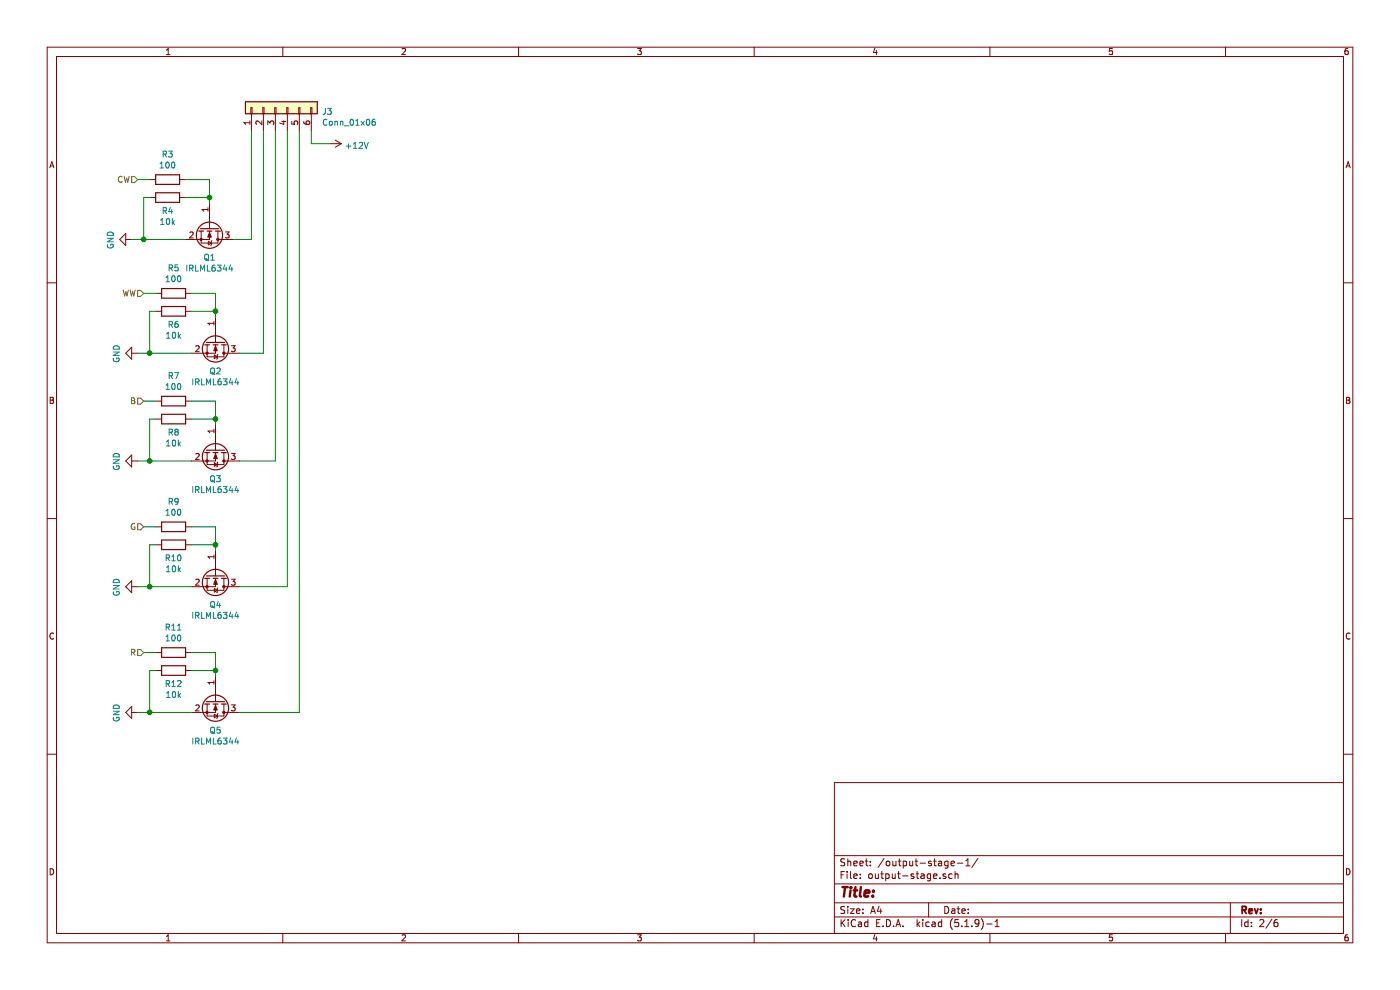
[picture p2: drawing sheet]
EESchema Schematic File Version 4
EELAYER 30 0
EELAYER END
$Descr A4 11693 8268
encoding utf-8
Sheet 3 6
Title ""
Date ""
Rev ""
Comp ""
Comment1 ""
Comment2 ""
Comment3 ""
Comment4 ""
$EndDescr
$Comp
L Transistor_FET:2N7002E Q10
U 1 1
P 1800 2850
AR Path="/61312E00" Ref="Q10"  Part="1" 
AR Path="/60894BE4/61312E00" Ref="Q?"  Part="1" 
AR Path="/608CFD7B/61312E00" Ref="Q?"  Part="1" 
AR Path="/608D468A/61312E00" Ref="Q?"  Part="1" 
AR Path="/608D6DB1/61312E00" Ref="Q?"  Part="1" 
AR Path="/608D9590/61312E00" Ref="Q?"  Part="1" 
AR Path="/608DBBD7/61312E00" Ref="Q?"  Part="1" 
AR Path="/6095E91B/61312E00" Ref="Q?"  Part="1" 
AR Path="/6095E924/61312E00" Ref="Q?"  Part="1" 
AR Path="/6095E92D/61312E00" Ref="Q?"  Part="1" 
AR Path="/60FD7386/61312E00" Ref="Q?"  Part="1" 
AR Path="/60EB96F1/61312E00" Ref="Q?"  Part="1" 
AR Path="/60D238F2/61312E00" Ref="Q2"  Part="1" 
AR Path="/60DB48F4/61312E00" Ref="Q7"  Part="1" 
AR Path="/60DB49B1/61312E00" Ref="Q12"  Part="1" 
AR Path="/60DB4A85/61312E00" Ref="Q17"  Part="1" 
AR Path="/60DB4B47/61312E00" Ref="Q22"  Part="1" 
F 0 "Q22" V 2049 2850 50  0000 C CNN
F 1 "IRLML6344" V 2140 2850 50  0000 C CNN
F 2 "Package_TO_SOT_SMD:SOT-23" H 2000 2775 50  0001 L CIN
F 3 "http://www.diodes.com/assets/Datasheets/ds30376.pdf" H 1800 2850 50  0001 L CNN
F 4 "C53550" H 1800 2850 50  0001 C CNN "LCSC"
	1    1800 2850
	0    1    1    0   
$EndComp
$Comp
L Device:R R26
U 1 1
P 1450 2600
AR Path="/61312E06" Ref="R26"  Part="1" 
AR Path="/60894BE4/61312E06" Ref="R?"  Part="1" 
AR Path="/608CFD7B/61312E06" Ref="R?"  Part="1" 
AR Path="/608D468A/61312E06" Ref="R?"  Part="1" 
AR Path="/608D6DB1/61312E06" Ref="R?"  Part="1" 
AR Path="/608D9590/61312E06" Ref="R?"  Part="1" 
AR Path="/608DBBD7/61312E06" Ref="R?"  Part="1" 
AR Path="/6095E91B/61312E06" Ref="R?"  Part="1" 
AR Path="/6095E924/61312E06" Ref="R?"  Part="1" 
AR Path="/6095E92D/61312E06" Ref="R?"  Part="1" 
AR Path="/60FD7386/61312E06" Ref="R?"  Part="1" 
AR Path="/60EB96F1/61312E06" Ref="R?"  Part="1" 
AR Path="/60D238F2/61312E06" Ref="R6"  Part="1" 
AR Path="/60DB48F4/61312E06" Ref="R16"  Part="1" 
AR Path="/60DB49B1/61312E06" Ref="R26"  Part="1" 
AR Path="/60DB4A85/61312E06" Ref="R36"  Part="1" 
AR Path="/60DB4B47/61312E06" Ref="R46"  Part="1" 
F 0 "R46" V 1335 2600 50  0000 C CNN
F 1 "10k" V 1244 2600 50  0000 C CNN
F 2 "Resistors_SMD:R_0603" V 1380 2600 50  0001 C CNN
F 3 "~" H 1450 2600 50  0001 C CNN
	1    1450 2600
	0    -1   -1   0   
$EndComp
$Comp
L Device:R R25
U 1 1
P 1450 2450
AR Path="/61312E0C" Ref="R25"  Part="1" 
AR Path="/60894BE4/61312E0C" Ref="R?"  Part="1" 
AR Path="/608CFD7B/61312E0C" Ref="R?"  Part="1" 
AR Path="/608D468A/61312E0C" Ref="R?"  Part="1" 
AR Path="/608D6DB1/61312E0C" Ref="R?"  Part="1" 
AR Path="/608D9590/61312E0C" Ref="R?"  Part="1" 
AR Path="/608DBBD7/61312E0C" Ref="R?"  Part="1" 
AR Path="/6095E91B/61312E0C" Ref="R?"  Part="1" 
AR Path="/6095E924/61312E0C" Ref="R?"  Part="1" 
AR Path="/6095E92D/61312E0C" Ref="R?"  Part="1" 
AR Path="/60FD7386/61312E0C" Ref="R?"  Part="1" 
AR Path="/60EB96F1/61312E0C" Ref="R?"  Part="1" 
AR Path="/60D238F2/61312E0C" Ref="R5"  Part="1" 
AR Path="/60DB48F4/61312E0C" Ref="R15"  Part="1" 
AR Path="/60DB49B1/61312E0C" Ref="R25"  Part="1" 
AR Path="/60DB4A85/61312E0C" Ref="R35"  Part="1" 
AR Path="/60DB4B47/61312E0C" Ref="R45"  Part="1" 
F 0 "R45" V 1657 2450 50  0000 C CNN
F 1 "100" V 1566 2450 50  0000 C CNN
F 2 "Resistors_SMD:R_0603" V 1380 2450 50  0001 C CNN
F 3 "~" H 1450 2450 50  0001 C CNN
	1    1450 2450
	0    -1   -1   0   
$EndComp
Wire Wire Line
	1300 2600 1250 2600
Wire Wire Line
	1250 2600 1250 2950
Connection ~ 1250 2950
Wire Wire Line
	1250 2950 1150 2950
Wire Wire Line
	1600 2600 1800 2600
Wire Wire Line
	1800 2600 1800 2650
Wire Wire Line
	1800 2600 1800 2450
Wire Wire Line
	1800 2450 1600 2450
Connection ~ 1800 2600
Wire Wire Line
	1300 2450 1200 2450
$Comp
L power:GND #PWR?
U 1 1
P 1150 2950
AR Path="/60E314D1/61312E1C" Ref="#PWR?"  Part="1" 
AR Path="/61312E1C" Ref="#PWR0188"  Part="1" 
AR Path="/60EB96F1/61312E1C" Ref="#PWR?"  Part="1" 
AR Path="/60D238F2/61312E1C" Ref="#PWR0150"  Part="1" 
AR Path="/60DB48F4/61312E1C" Ref="#PWR0156"  Part="1" 
AR Path="/60DB49B1/61312E1C" Ref="#PWR0162"  Part="1" 
AR Path="/60DB4A85/61312E1C" Ref="#PWR0168"  Part="1" 
AR Path="/60DB4B47/61312E1C" Ref="#PWR0174"  Part="1" 
F 0 "#PWR0174" H 1150 2700 50  0001 C CNN
F 1 "GND" H 1155 2777 50  0000 C CNN
F 2 "" H 1150 2950 50  0001 C CNN
F 3 "" H 1150 2950 50  0001 C CNN
	1    1150 2950
	0    1    1    0   
$EndComp
Wire Wire Line
	1250 2950 1600 2950
$Comp
L Transistor_FET:2N7002E Q11
U 1 1
P 1800 3750
AR Path="/61350224" Ref="Q11"  Part="1" 
AR Path="/60894BE4/61350224" Ref="Q?"  Part="1" 
AR Path="/608CFD7B/61350224" Ref="Q?"  Part="1" 
AR Path="/608D468A/61350224" Ref="Q?"  Part="1" 
AR Path="/608D6DB1/61350224" Ref="Q?"  Part="1" 
AR Path="/608D9590/61350224" Ref="Q?"  Part="1" 
AR Path="/608DBBD7/61350224" Ref="Q?"  Part="1" 
AR Path="/6095E91B/61350224" Ref="Q?"  Part="1" 
AR Path="/6095E924/61350224" Ref="Q?"  Part="1" 
AR Path="/6095E92D/61350224" Ref="Q?"  Part="1" 
AR Path="/60FD7386/61350224" Ref="Q?"  Part="1" 
AR Path="/60EB96F1/61350224" Ref="Q?"  Part="1" 
AR Path="/60D238F2/61350224" Ref="Q3"  Part="1" 
AR Path="/60DB48F4/61350224" Ref="Q8"  Part="1" 
AR Path="/60DB49B1/61350224" Ref="Q13"  Part="1" 
AR Path="/60DB4A85/61350224" Ref="Q18"  Part="1" 
AR Path="/60DB4B47/61350224" Ref="Q23"  Part="1" 
F 0 "Q23" V 2049 3750 50  0000 C CNN
F 1 "IRLML6344" V 2140 3750 50  0000 C CNN
F 2 "Package_TO_SOT_SMD:SOT-23" H 2000 3675 50  0001 L CIN
F 3 "http://www.diodes.com/assets/Datasheets/ds30376.pdf" H 1800 3750 50  0001 L CNN
F 4 "C53550" H 1800 3750 50  0001 C CNN "LCSC"
	1    1800 3750
	0    1    1    0   
$EndComp
$Comp
L Device:R R28
U 1 1
P 1450 3500
AR Path="/6135022A" Ref="R28"  Part="1" 
AR Path="/60894BE4/6135022A" Ref="R?"  Part="1" 
AR Path="/608CFD7B/6135022A" Ref="R?"  Part="1" 
AR Path="/608D468A/6135022A" Ref="R?"  Part="1" 
AR Path="/608D6DB1/6135022A" Ref="R?"  Part="1" 
AR Path="/608D9590/6135022A" Ref="R?"  Part="1" 
AR Path="/608DBBD7/6135022A" Ref="R?"  Part="1" 
AR Path="/6095E91B/6135022A" Ref="R?"  Part="1" 
AR Path="/6095E924/6135022A" Ref="R?"  Part="1" 
AR Path="/6095E92D/6135022A" Ref="R?"  Part="1" 
AR Path="/60FD7386/6135022A" Ref="R?"  Part="1" 
AR Path="/60EB96F1/6135022A" Ref="R?"  Part="1" 
AR Path="/60D238F2/6135022A" Ref="R8"  Part="1" 
AR Path="/60DB48F4/6135022A" Ref="R18"  Part="1" 
AR Path="/60DB49B1/6135022A" Ref="R28"  Part="1" 
AR Path="/60DB4A85/6135022A" Ref="R38"  Part="1" 
AR Path="/60DB4B47/6135022A" Ref="R48"  Part="1" 
F 0 "R48" V 1335 3500 50  0000 C CNN
F 1 "10k" V 1244 3500 50  0000 C CNN
F 2 "Resistors_SMD:R_0603" V 1380 3500 50  0001 C CNN
F 3 "~" H 1450 3500 50  0001 C CNN
	1    1450 3500
	0    -1   -1   0   
$EndComp
$Comp
L Device:R R27
U 1 1
P 1450 3350
AR Path="/61350230" Ref="R27"  Part="1" 
AR Path="/60894BE4/61350230" Ref="R?"  Part="1" 
AR Path="/608CFD7B/61350230" Ref="R?"  Part="1" 
AR Path="/608D468A/61350230" Ref="R?"  Part="1" 
AR Path="/608D6DB1/61350230" Ref="R?"  Part="1" 
AR Path="/608D9590/61350230" Ref="R?"  Part="1" 
AR Path="/608DBBD7/61350230" Ref="R?"  Part="1" 
AR Path="/6095E91B/61350230" Ref="R?"  Part="1" 
AR Path="/6095E924/61350230" Ref="R?"  Part="1" 
AR Path="/6095E92D/61350230" Ref="R?"  Part="1" 
AR Path="/60FD7386/61350230" Ref="R?"  Part="1" 
AR Path="/60EB96F1/61350230" Ref="R?"  Part="1" 
AR Path="/60D238F2/61350230" Ref="R7"  Part="1" 
AR Path="/60DB48F4/61350230" Ref="R17"  Part="1" 
AR Path="/60DB49B1/61350230" Ref="R27"  Part="1" 
AR Path="/60DB4A85/61350230" Ref="R37"  Part="1" 
AR Path="/60DB4B47/61350230" Ref="R47"  Part="1" 
F 0 "R47" V 1657 3350 50  0000 C CNN
F 1 "100" V 1566 3350 50  0000 C CNN
F 2 "Resistors_SMD:R_0603" V 1380 3350 50  0001 C CNN
F 3 "~" H 1450 3350 50  0001 C CNN
	1    1450 3350
	0    -1   -1   0   
$EndComp
Wire Wire Line
	1300 3500 1250 3500
Wire Wire Line
	1250 3500 1250 3850
Connection ~ 1250 3850
Wire Wire Line
	1250 3850 1150 3850
Wire Wire Line
	1600 3500 1800 3500
Wire Wire Line
	1800 3500 1800 3550
Wire Wire Line
	1800 3500 1800 3350
Wire Wire Line
	1800 3350 1600 3350
Connection ~ 1800 3500
Wire Wire Line
	1300 3350 1200 3350
$Comp
L power:GND #PWR?
U 1 1
P 1150 3850
AR Path="/60E314D1/61350240" Ref="#PWR?"  Part="1" 
AR Path="/61350240" Ref="#PWR0189"  Part="1" 
AR Path="/60EB96F1/61350240" Ref="#PWR?"  Part="1" 
AR Path="/60D238F2/61350240" Ref="#PWR0151"  Part="1" 
AR Path="/60DB48F4/61350240" Ref="#PWR0157"  Part="1" 
AR Path="/60DB49B1/61350240" Ref="#PWR0163"  Part="1" 
AR Path="/60DB4A85/61350240" Ref="#PWR0169"  Part="1" 
AR Path="/60DB4B47/61350240" Ref="#PWR0175"  Part="1" 
F 0 "#PWR0175" H 1150 3600 50  0001 C CNN
F 1 "GND" H 1155 3677 50  0000 C CNN
F 2 "" H 1150 3850 50  0001 C CNN
F 3 "" H 1150 3850 50  0001 C CNN
	1    1150 3850
	0    1    1    0   
$EndComp
Wire Wire Line
	1250 3850 1600 3850
Wire Wire Line
	1200 2000 1550 2000
$Comp
L power:GND #PWR?
U 1 1
P 1100 2000
AR Path="/60E314D1/6129B5A0" Ref="#PWR?"  Part="1" 
AR Path="/6129B5A0" Ref="#PWR0205"  Part="1" 
AR Path="/60EB96F1/6129B5A0" Ref="#PWR?"  Part="1" 
AR Path="/60D238F2/6129B5A0" Ref="#PWR0152"  Part="1" 
AR Path="/60DB48F4/6129B5A0" Ref="#PWR0158"  Part="1" 
AR Path="/60DB49B1/6129B5A0" Ref="#PWR0164"  Part="1" 
AR Path="/60DB4A85/6129B5A0" Ref="#PWR0170"  Part="1" 
AR Path="/60DB4B47/6129B5A0" Ref="#PWR0176"  Part="1" 
F 0 "#PWR0176" H 1100 1750 50  0001 C CNN
F 1 "GND" H 1105 1827 50  0000 C CNN
F 2 "" H 1100 2000 50  0001 C CNN
F 3 "" H 1100 2000 50  0001 C CNN
	1    1100 2000
	0    1    1    0   
$EndComp
Wire Wire Line
	1250 1500 1150 1500
Connection ~ 1750 1650
Wire Wire Line
	1750 1500 1550 1500
Wire Wire Line
	1750 1650 1750 1500
Wire Wire Line
	1750 1650 1750 1700
Wire Wire Line
	1550 1650 1750 1650
Wire Wire Line
	1200 2000 1100 2000
Connection ~ 1200 2000
Wire Wire Line
	1200 1650 1200 2000
Wire Wire Line
	1250 1650 1200 1650
$Comp
L Device:R R23
U 1 1
P 1400 1500
AR Path="/6129B58F" Ref="R23"  Part="1" 
AR Path="/60894BE4/6129B58F" Ref="R?"  Part="1" 
AR Path="/608CFD7B/6129B58F" Ref="R?"  Part="1" 
AR Path="/608D468A/6129B58F" Ref="R?"  Part="1" 
AR Path="/608D6DB1/6129B58F" Ref="R?"  Part="1" 
AR Path="/608D9590/6129B58F" Ref="R?"  Part="1" 
AR Path="/608DBBD7/6129B58F" Ref="R?"  Part="1" 
AR Path="/6095E91B/6129B58F" Ref="R?"  Part="1" 
AR Path="/6095E924/6129B58F" Ref="R?"  Part="1" 
AR Path="/6095E92D/6129B58F" Ref="R?"  Part="1" 
AR Path="/60FD7386/6129B58F" Ref="R?"  Part="1" 
AR Path="/60EB96F1/6129B58F" Ref="R?"  Part="1" 
AR Path="/60D238F2/6129B58F" Ref="R3"  Part="1" 
AR Path="/60DB48F4/6129B58F" Ref="R13"  Part="1" 
AR Path="/60DB49B1/6129B58F" Ref="R23"  Part="1" 
AR Path="/60DB4A85/6129B58F" Ref="R33"  Part="1" 
AR Path="/60DB4B47/6129B58F" Ref="R43"  Part="1" 
F 0 "R43" V 1607 1500 50  0000 C CNN
F 1 "100" V 1516 1500 50  0000 C CNN
F 2 "Resistors_SMD:R_0603" V 1330 1500 50  0001 C CNN
F 3 "~" H 1400 1500 50  0001 C CNN
	1    1400 1500
	0    -1   -1   0   
$EndComp
$Comp
L Device:R R24
U 1 1
P 1400 1650
AR Path="/6129B589" Ref="R24"  Part="1" 
AR Path="/60894BE4/6129B589" Ref="R?"  Part="1" 
AR Path="/608CFD7B/6129B589" Ref="R?"  Part="1" 
AR Path="/608D468A/6129B589" Ref="R?"  Part="1" 
AR Path="/608D6DB1/6129B589" Ref="R?"  Part="1" 
AR Path="/608D9590/6129B589" Ref="R?"  Part="1" 
AR Path="/608DBBD7/6129B589" Ref="R?"  Part="1" 
AR Path="/6095E91B/6129B589" Ref="R?"  Part="1" 
AR Path="/6095E924/6129B589" Ref="R?"  Part="1" 
AR Path="/6095E92D/6129B589" Ref="R?"  Part="1" 
AR Path="/60FD7386/6129B589" Ref="R?"  Part="1" 
AR Path="/60EB96F1/6129B589" Ref="R?"  Part="1" 
AR Path="/60D238F2/6129B589" Ref="R4"  Part="1" 
AR Path="/60DB48F4/6129B589" Ref="R14"  Part="1" 
AR Path="/60DB49B1/6129B589" Ref="R24"  Part="1" 
AR Path="/60DB4A85/6129B589" Ref="R34"  Part="1" 
AR Path="/60DB4B47/6129B589" Ref="R44"  Part="1" 
F 0 "R44" V 1285 1650 50  0000 C CNN
F 1 "10k" V 1194 1650 50  0000 C CNN
F 2 "Resistors_SMD:R_0603" V 1330 1650 50  0001 C CNN
F 3 "~" H 1400 1650 50  0001 C CNN
	1    1400 1650
	0    -1   -1   0   
$EndComp
$Comp
L Transistor_FET:2N7002E Q9
U 1 1
P 1750 1900
AR Path="/6129B583" Ref="Q9"  Part="1" 
AR Path="/60894BE4/6129B583" Ref="Q?"  Part="1" 
AR Path="/608CFD7B/6129B583" Ref="Q?"  Part="1" 
AR Path="/608D468A/6129B583" Ref="Q?"  Part="1" 
AR Path="/608D6DB1/6129B583" Ref="Q?"  Part="1" 
AR Path="/608D9590/6129B583" Ref="Q?"  Part="1" 
AR Path="/608DBBD7/6129B583" Ref="Q?"  Part="1" 
AR Path="/6095E91B/6129B583" Ref="Q?"  Part="1" 
AR Path="/6095E924/6129B583" Ref="Q?"  Part="1" 
AR Path="/6095E92D/6129B583" Ref="Q?"  Part="1" 
AR Path="/60FD7386/6129B583" Ref="Q?"  Part="1" 
AR Path="/60EB96F1/6129B583" Ref="Q?"  Part="1" 
AR Path="/60D238F2/6129B583" Ref="Q1"  Part="1" 
AR Path="/60DB48F4/6129B583" Ref="Q6"  Part="1" 
AR Path="/60DB49B1/6129B583" Ref="Q11"  Part="1" 
AR Path="/60DB4A85/6129B583" Ref="Q16"  Part="1" 
AR Path="/60DB4B47/6129B583" Ref="Q21"  Part="1" 
F 0 "Q21" V 1999 1900 50  0000 C CNN
F 1 "IRLML6344" V 2090 1900 50  0000 C CNN
F 2 "Package_TO_SOT_SMD:SOT-23" H 1950 1825 50  0001 L CIN
F 3 "http://www.diodes.com/assets/Datasheets/ds30376.pdf" H 1750 1900 50  0001 L CNN
F 4 "C53550" H 1750 1900 50  0001 C CNN "LCSC"
	1    1750 1900
	0    1    1    0   
$EndComp
Wire Wire Line
	2100 1100 2100 2000
Wire Wire Line
	2100 2000 1950 2000
Wire Wire Line
	2200 1100 2200 2950
Wire Wire Line
	2200 2950 2000 2950
Wire Wire Line
	2300 1100 2300 3850
Wire Wire Line
	2300 3850 2000 3850
$Comp
L power:+12V #PWR0153
U 1 1
P 2750 1200
AR Path="/60D238F2/60D942EC" Ref="#PWR0153"  Part="1" 
AR Path="/60DB48F4/60D942EC" Ref="#PWR0159"  Part="1" 
AR Path="/60DB49B1/60D942EC" Ref="#PWR0165"  Part="1" 
AR Path="/60DB4A85/60D942EC" Ref="#PWR0171"  Part="1" 
AR Path="/60DB4B47/60D942EC" Ref="#PWR0177"  Part="1" 
F 0 "#PWR0177" H 2750 1050 50  0001 C CNN
F 1 "+12V" V 2765 1328 50  0000 L CNN
F 2 "" H 2750 1200 50  0001 C CNN
F 3 "" H 2750 1200 50  0001 C CNN
	1    2750 1200
	0    1    1    0   
$EndComp
$Comp
L Transistor_FET:2N7002E Q?
U 1 1
P 1800 4800
AR Path="/60D9A361" Ref="Q?"  Part="1" 
AR Path="/60894BE4/60D9A361" Ref="Q?"  Part="1" 
AR Path="/608CFD7B/60D9A361" Ref="Q?"  Part="1" 
AR Path="/608D468A/60D9A361" Ref="Q?"  Part="1" 
AR Path="/608D6DB1/60D9A361" Ref="Q?"  Part="1" 
AR Path="/608D9590/60D9A361" Ref="Q?"  Part="1" 
AR Path="/608DBBD7/60D9A361" Ref="Q?"  Part="1" 
AR Path="/6095E91B/60D9A361" Ref="Q?"  Part="1" 
AR Path="/6095E924/60D9A361" Ref="Q?"  Part="1" 
AR Path="/6095E92D/60D9A361" Ref="Q?"  Part="1" 
AR Path="/60FD7386/60D9A361" Ref="Q?"  Part="1" 
AR Path="/60EB96F1/60D9A361" Ref="Q?"  Part="1" 
AR Path="/60D238F2/60D9A361" Ref="Q4"  Part="1" 
AR Path="/60DB48F4/60D9A361" Ref="Q9"  Part="1" 
AR Path="/60DB49B1/60D9A361" Ref="Q14"  Part="1" 
AR Path="/60DB4A85/60D9A361" Ref="Q19"  Part="1" 
AR Path="/60DB4B47/60D9A361" Ref="Q24"  Part="1" 
F 0 "Q24" V 2049 4800 50  0000 C CNN
F 1 "IRLML6344" V 2140 4800 50  0000 C CNN
F 2 "Package_TO_SOT_SMD:SOT-23" H 2000 4725 50  0001 L CIN
F 3 "http://www.diodes.com/assets/Datasheets/ds30376.pdf" H 1800 4800 50  0001 L CNN
F 4 "C53550" H 1800 4800 50  0001 C CNN "LCSC"
	1    1800 4800
	0    1    1    0   
$EndComp
$Comp
L Device:R R?
U 1 1
P 1450 4550
AR Path="/60D9A367" Ref="R?"  Part="1" 
AR Path="/60894BE4/60D9A367" Ref="R?"  Part="1" 
AR Path="/608CFD7B/60D9A367" Ref="R?"  Part="1" 
AR Path="/608D468A/60D9A367" Ref="R?"  Part="1" 
AR Path="/608D6DB1/60D9A367" Ref="R?"  Part="1" 
AR Path="/608D9590/60D9A367" Ref="R?"  Part="1" 
AR Path="/608DBBD7/60D9A367" Ref="R?"  Part="1" 
AR Path="/6095E91B/60D9A367" Ref="R?"  Part="1" 
AR Path="/6095E924/60D9A367" Ref="R?"  Part="1" 
AR Path="/6095E92D/60D9A367" Ref="R?"  Part="1" 
AR Path="/60FD7386/60D9A367" Ref="R?"  Part="1" 
AR Path="/60EB96F1/60D9A367" Ref="R?"  Part="1" 
AR Path="/60D238F2/60D9A367" Ref="R10"  Part="1" 
AR Path="/60DB48F4/60D9A367" Ref="R20"  Part="1" 
AR Path="/60DB49B1/60D9A367" Ref="R30"  Part="1" 
AR Path="/60DB4A85/60D9A367" Ref="R40"  Part="1" 
AR Path="/60DB4B47/60D9A367" Ref="R50"  Part="1" 
F 0 "R50" V 1335 4550 50  0000 C CNN
F 1 "10k" V 1244 4550 50  0000 C CNN
F 2 "Resistors_SMD:R_0603" V 1380 4550 50  0001 C CNN
F 3 "~" H 1450 4550 50  0001 C CNN
	1    1450 4550
	0    -1   -1   0   
$EndComp
$Comp
L Device:R R?
U 1 1
P 1450 4400
AR Path="/60D9A36D" Ref="R?"  Part="1" 
AR Path="/60894BE4/60D9A36D" Ref="R?"  Part="1" 
AR Path="/608CFD7B/60D9A36D" Ref="R?"  Part="1" 
AR Path="/608D468A/60D9A36D" Ref="R?"  Part="1" 
AR Path="/608D6DB1/60D9A36D" Ref="R?"  Part="1" 
AR Path="/608D9590/60D9A36D" Ref="R?"  Part="1" 
AR Path="/608DBBD7/60D9A36D" Ref="R?"  Part="1" 
AR Path="/6095E91B/60D9A36D" Ref="R?"  Part="1" 
AR Path="/6095E924/60D9A36D" Ref="R?"  Part="1" 
AR Path="/6095E92D/60D9A36D" Ref="R?"  Part="1" 
AR Path="/60FD7386/60D9A36D" Ref="R?"  Part="1" 
AR Path="/60EB96F1/60D9A36D" Ref="R?"  Part="1" 
AR Path="/60D238F2/60D9A36D" Ref="R9"  Part="1" 
AR Path="/60DB48F4/60D9A36D" Ref="R19"  Part="1" 
AR Path="/60DB49B1/60D9A36D" Ref="R29"  Part="1" 
AR Path="/60DB4A85/60D9A36D" Ref="R39"  Part="1" 
AR Path="/60DB4B47/60D9A36D" Ref="R49"  Part="1" 
F 0 "R49" V 1657 4400 50  0000 C CNN
F 1 "100" V 1566 4400 50  0000 C CNN
F 2 "Resistors_SMD:R_0603" V 1380 4400 50  0001 C CNN
F 3 "~" H 1450 4400 50  0001 C CNN
	1    1450 4400
	0    -1   -1   0   
$EndComp
Wire Wire Line
	1300 4550 1250 4550
Wire Wire Line
	1250 4550 1250 4900
Connection ~ 1250 4900
Wire Wire Line
	1250 4900 1150 4900
Wire Wire Line
	1600 4550 1800 4550
Wire Wire Line
	1800 4550 1800 4600
Wire Wire Line
	1800 4550 1800 4400
Wire Wire Line
	1800 4400 1600 4400
Connection ~ 1800 4550
Wire Wire Line
	1300 4400 1200 4400
$Comp
L power:GND #PWR?
U 1 1
P 1150 4900
AR Path="/60E314D1/60D9A37D" Ref="#PWR?"  Part="1" 
AR Path="/60D9A37D" Ref="#PWR?"  Part="1" 
AR Path="/60EB96F1/60D9A37D" Ref="#PWR?"  Part="1" 
AR Path="/60D238F2/60D9A37D" Ref="#PWR0154"  Part="1" 
AR Path="/60DB48F4/60D9A37D" Ref="#PWR0160"  Part="1" 
AR Path="/60DB49B1/60D9A37D" Ref="#PWR0166"  Part="1" 
AR Path="/60DB4A85/60D9A37D" Ref="#PWR0172"  Part="1" 
AR Path="/60DB4B47/60D9A37D" Ref="#PWR0178"  Part="1" 
F 0 "#PWR0178" H 1150 4650 50  0001 C CNN
F 1 "GND" H 1155 4727 50  0000 C CNN
F 2 "" H 1150 4900 50  0001 C CNN
F 3 "" H 1150 4900 50  0001 C CNN
	1    1150 4900
	0    1    1    0   
$EndComp
Wire Wire Line
	1250 4900 1600 4900
$Comp
L Transistor_FET:2N7002E Q?
U 1 1
P 1800 5850
AR Path="/60DA0327" Ref="Q?"  Part="1" 
AR Path="/60894BE4/60DA0327" Ref="Q?"  Part="1" 
AR Path="/608CFD7B/60DA0327" Ref="Q?"  Part="1" 
AR Path="/608D468A/60DA0327" Ref="Q?"  Part="1" 
AR Path="/608D6DB1/60DA0327" Ref="Q?"  Part="1" 
AR Path="/608D9590/60DA0327" Ref="Q?"  Part="1" 
AR Path="/608DBBD7/60DA0327" Ref="Q?"  Part="1" 
AR Path="/6095E91B/60DA0327" Ref="Q?"  Part="1" 
AR Path="/6095E924/60DA0327" Ref="Q?"  Part="1" 
AR Path="/6095E92D/60DA0327" Ref="Q?"  Part="1" 
AR Path="/60FD7386/60DA0327" Ref="Q?"  Part="1" 
AR Path="/60EB96F1/60DA0327" Ref="Q?"  Part="1" 
AR Path="/60D238F2/60DA0327" Ref="Q5"  Part="1" 
AR Path="/60DB48F4/60DA0327" Ref="Q10"  Part="1" 
AR Path="/60DB49B1/60DA0327" Ref="Q15"  Part="1" 
AR Path="/60DB4A85/60DA0327" Ref="Q20"  Part="1" 
AR Path="/60DB4B47/60DA0327" Ref="Q25"  Part="1" 
F 0 "Q25" V 2049 5850 50  0000 C CNN
F 1 "IRLML6344" V 2140 5850 50  0000 C CNN
F 2 "Package_TO_SOT_SMD:SOT-23" H 2000 5775 50  0001 L CIN
F 3 "http://www.diodes.com/assets/Datasheets/ds30376.pdf" H 1800 5850 50  0001 L CNN
F 4 "C53550" H 1800 5850 50  0001 C CNN "LCSC"
	1    1800 5850
	0    1    1    0   
$EndComp
$Comp
L Device:R R?
U 1 1
P 1450 5600
AR Path="/60DA032D" Ref="R?"  Part="1" 
AR Path="/60894BE4/60DA032D" Ref="R?"  Part="1" 
AR Path="/608CFD7B/60DA032D" Ref="R?"  Part="1" 
AR Path="/608D468A/60DA032D" Ref="R?"  Part="1" 
AR Path="/608D6DB1/60DA032D" Ref="R?"  Part="1" 
AR Path="/608D9590/60DA032D" Ref="R?"  Part="1" 
AR Path="/608DBBD7/60DA032D" Ref="R?"  Part="1" 
AR Path="/6095E91B/60DA032D" Ref="R?"  Part="1" 
AR Path="/6095E924/60DA032D" Ref="R?"  Part="1" 
AR Path="/6095E92D/60DA032D" Ref="R?"  Part="1" 
AR Path="/60FD7386/60DA032D" Ref="R?"  Part="1" 
AR Path="/60EB96F1/60DA032D" Ref="R?"  Part="1" 
AR Path="/60D238F2/60DA032D" Ref="R12"  Part="1" 
AR Path="/60DB48F4/60DA032D" Ref="R22"  Part="1" 
AR Path="/60DB49B1/60DA032D" Ref="R32"  Part="1" 
AR Path="/60DB4A85/60DA032D" Ref="R42"  Part="1" 
AR Path="/60DB4B47/60DA032D" Ref="R52"  Part="1" 
F 0 "R52" V 1335 5600 50  0000 C CNN
F 1 "10k" V 1244 5600 50  0000 C CNN
F 2 "Resistors_SMD:R_0603" V 1380 5600 50  0001 C CNN
F 3 "~" H 1450 5600 50  0001 C CNN
	1    1450 5600
	0    -1   -1   0   
$EndComp
$Comp
L Device:R R?
U 1 1
P 1450 5450
AR Path="/60DA0333" Ref="R?"  Part="1" 
AR Path="/60894BE4/60DA0333" Ref="R?"  Part="1" 
AR Path="/608CFD7B/60DA0333" Ref="R?"  Part="1" 
AR Path="/608D468A/60DA0333" Ref="R?"  Part="1" 
AR Path="/608D6DB1/60DA0333" Ref="R?"  Part="1" 
AR Path="/608D9590/60DA0333" Ref="R?"  Part="1" 
AR Path="/608DBBD7/60DA0333" Ref="R?"  Part="1" 
AR Path="/6095E91B/60DA0333" Ref="R?"  Part="1" 
AR Path="/6095E924/60DA0333" Ref="R?"  Part="1" 
AR Path="/6095E92D/60DA0333" Ref="R?"  Part="1" 
AR Path="/60FD7386/60DA0333" Ref="R?"  Part="1" 
AR Path="/60EB96F1/60DA0333" Ref="R?"  Part="1" 
AR Path="/60D238F2/60DA0333" Ref="R11"  Part="1" 
AR Path="/60DB48F4/60DA0333" Ref="R21"  Part="1" 
AR Path="/60DB49B1/60DA0333" Ref="R31"  Part="1" 
AR Path="/60DB4A85/60DA0333" Ref="R41"  Part="1" 
AR Path="/60DB4B47/60DA0333" Ref="R51"  Part="1" 
F 0 "R51" V 1657 5450 50  0000 C CNN
F 1 "100" V 1566 5450 50  0000 C CNN
F 2 "Resistors_SMD:R_0603" V 1380 5450 50  0001 C CNN
F 3 "~" H 1450 5450 50  0001 C CNN
	1    1450 5450
	0    -1   -1   0   
$EndComp
Wire Wire Line
	1300 5600 1250 5600
Wire Wire Line
	1250 5600 1250 5950
Connection ~ 1250 5950
Wire Wire Line
	1250 5950 1150 5950
Wire Wire Line
	1600 5600 1800 5600
Wire Wire Line
	1800 5600 1800 5650
Wire Wire Line
	1800 5600 1800 5450
Wire Wire Line
	1800 5450 1600 5450
Connection ~ 1800 5600
Wire Wire Line
	1300 5450 1200 5450
$Comp
L power:GND #PWR?
U 1 1
P 1150 5950
AR Path="/60E314D1/60DA0343" Ref="#PWR?"  Part="1" 
AR Path="/60DA0343" Ref="#PWR?"  Part="1" 
AR Path="/60EB96F1/60DA0343" Ref="#PWR?"  Part="1" 
AR Path="/60D238F2/60DA0343" Ref="#PWR0155"  Part="1" 
AR Path="/60DB48F4/60DA0343" Ref="#PWR0161"  Part="1" 
AR Path="/60DB49B1/60DA0343" Ref="#PWR0167"  Part="1" 
AR Path="/60DB4A85/60DA0343" Ref="#PWR0173"  Part="1" 
AR Path="/60DB4B47/60DA0343" Ref="#PWR0179"  Part="1" 
F 0 "#PWR0179" H 1150 5700 50  0001 C CNN
F 1 "GND" H 1155 5777 50  0000 C CNN
F 2 "" H 1150 5950 50  0001 C CNN
F 3 "" H 1150 5950 50  0001 C CNN
	1    1150 5950
	0    1    1    0   
$EndComp
Wire Wire Line
	1250 5950 1600 5950
Text HLabel 1200 5450 0    50   Input ~ 0
R
Text HLabel 1200 4400 0    50   Input ~ 0
G
Text HLabel 1200 3350 0    50   Input ~ 0
B
Text HLabel 1200 2450 0    50   Input ~ 0
WW
Text HLabel 1150 1500 0    50   Input ~ 0
CW
$Comp
L Connector_Generic:Conn_01x06 J4
U 1 1
P 2300 900
AR Path="/60DB48F4/6104FCFD" Ref="J4"  Part="1" 
AR Path="/60D238F2/6104FCFD" Ref="J3"  Part="1" 
AR Path="/60DB4A85/6104FCFD" Ref="J6"  Part="1" 
AR Path="/60DB49B1/6104FCFD" Ref="J5"  Part="1" 
AR Path="/60DB4B47/6104FCFD" Ref="J7"  Part="1" 
F 0 "J7" V 2264 512 50  0000 R CNN
F 1 "Conn_01x06" V 2173 512 50  0000 R CNN
F 2 "P-250-402:6x2.54SpringClamp" H 2300 900 50  0001 C CNN
F 3 "~" H 2300 900 50  0001 C CNN
	1    2300 900 
	0    -1   -1   0   
$EndComp
Wire Wire Line
	2400 1100 2400 4900
Wire Wire Line
	2000 4900 2400 4900
Wire Wire Line
	2500 5950 2500 1100
Wire Wire Line
	2000 5950 2500 5950
Wire Wire Line
	2750 1200 2600 1200
Wire Wire Line
	2600 1200 2600 1100
$EndSCHEMATC
